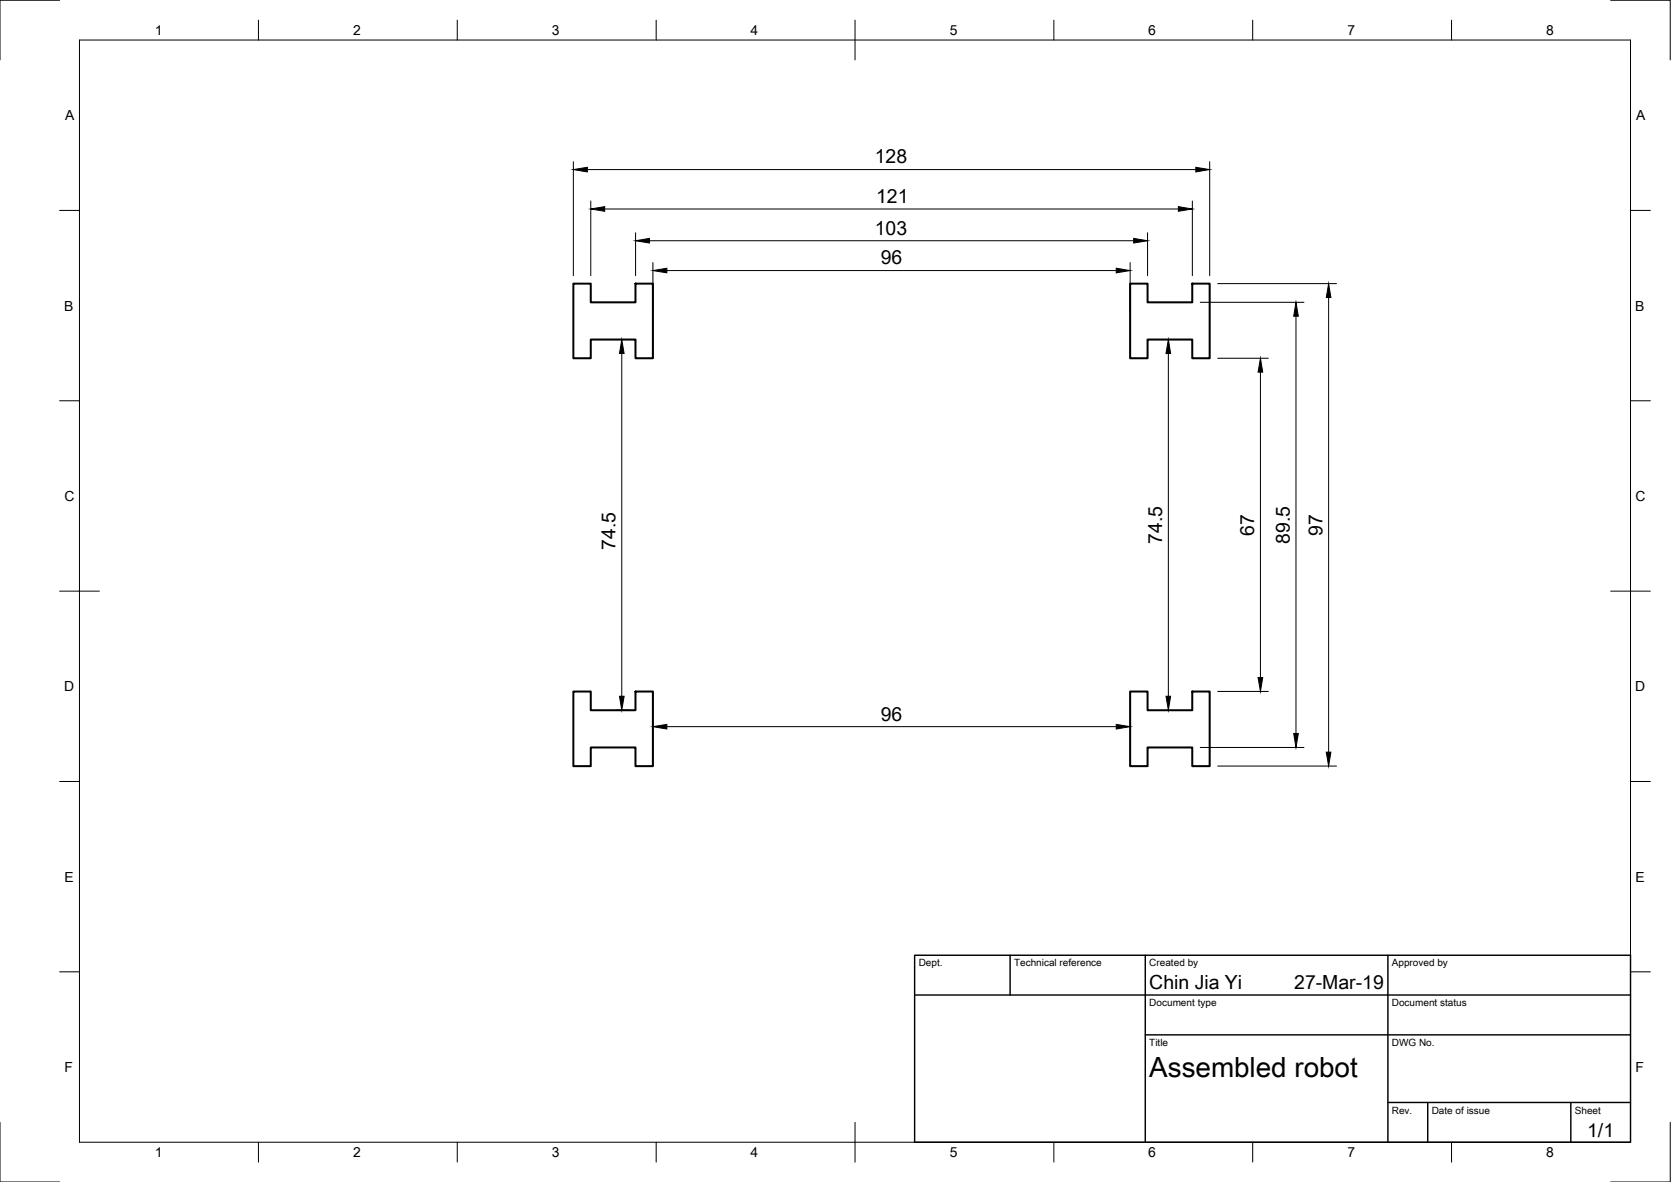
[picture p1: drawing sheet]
<svg xmlns="http://www.w3.org/2000/svg" width="420mm" height="297mm" viewBox="0 0 420 297" stroke-linecap="round" stroke-linejoin="round" font-family="sans-serif">
<!-- layer: Visible -->
<path d="M144.2 71.3h4.3v4.7h11.3v-4.7h4.4v18.7h-4.4v-4.7h-11.3v4.7h-4.3zM284.2 71.3h4.3v4.7h11.3v-4.7h4.4v18.7h-4.4v-4.7h-11.3v4.7h-4.3zM144.2 173.8h4.3v4.7h11.3v-4.7h4.4v18.7h-4.4v-4.7h-11.3v4.7h-4.3zM284.2 173.8h4.3v4.7h11.3v-4.7h4.4v18.7h-4.4v-4.7h-11.3v4.7h-4.3z" fill="none" stroke="#000" stroke-width=".51"/>
<!-- layer: Border -->
<g fill="none" stroke="#000" stroke-width=".25">
<path d="M15 .1h-15v15M20 10.1h390v276.9h-390zM65 5.1v5M115 5.1v5M165 5.1v5M215 5.1v10M265 5.1v5M315 5.1v5M365 5.1v5M405 .1h15v15M15 52.9h5M410 52.9h5"/>
<path d="M15 100.7h5M410 100.7h5M15 148.6h10M405 148.6h10M15 196.4h5M410 196.4h5M15 244.2h5M410 244.2h5M0 282.1v14.9h15M65 287v5M115 287v5M165 287v5"/>
<path d="M215 282.1v9.9M265 287v5M315 287v5M365 287v5M420 282.1v14.9h-15"/>
</g>
<!-- layer: TitleBlock -->
<path d="M230 240.1h180v46.9h-180zM230 250h180M254 240.1v9.9M288 240.1v46.9M349 240.1v46.9M288 260.1h122M349 277.1h61M359 277.1v9.9M395 277.1v9.9" fill="none" stroke="#000" stroke-width=".36"/>
<!-- layer: Dimensions -->
<g fill="none" stroke="#000" stroke-width=".25">
<path d="M144.2 40.6v28.7M147.7 42.6h153M148.5 50.5v18.8M152 52.5h144.3M159.8 58.5v10.8M288.5 58.5v10.8M299.8 50.5v18.8M304.2 40.6v28.7M163.3 60.5h121.8M164.2 66v12M167.7 68h113M284.2 66v12"/>
<path d="M301.8 76h26.1M306.2 71.3h29.9M325.9 79.5v104.8M334.1 74.8v114.2M154.7 85.3h3.6M156.3 88.8v86.2M293.8 88.8v86.2M306.2 90h12.7M316.9 93.5v76.8M154.7 178.5h3.6M306.2 173.8h12.7M167.7 182.6h113"/>
<path d="M301.8 187.8h26.1M306.2 192.5h29.9"/>
</g>
<g fill="#000" stroke="#000" stroke-width=".25">
<path d="M144.2 42.6l3.5-.6v1.2zM148.5 52.5l3.5-.6v1.2zM159.8 60.5l3.5-.6v1.2zM285.1 59.9l3.4 .6-3.4 .6zM296.3 51.9l3.5 .6-3.5 .6zM300.7 42l3.5 .6-3.5 .6zM164.2 68l3.5-.6v1.2zM280.7 67.4l3.5 .6-3.5 .6zM325.9 76l.6 3.5h-1.2zM334.1 71.3l.5 3.5h-1.1zM156.3 85.3l.6 3.5h-1.1zM293.8 85.3l.5 3.5h-1.1z"/>
<path d="M316.9 90l.6 3.5h-1.2zM155.8 175h1.1l-.6 3.5zM293.2 175h1.1l-.5 3.5zM316.3 170.3h1.2l-.6 3.5zM164.2 182.6l3.5-.6v1.2zM280.7 182l3.5 .6-3.5 .6zM325.3 184.3h1.2l-.6 3.5zM333.5 189h1.1l-.5 3.5z"/>
</g>
<text font-size="7" x="289" y="270.6">Assembled robot</text>
<g font-size="4.9">
<text x="219.9" y="41">128</text>
<text x="220.3" y="51">121</text>
<text x="219.9" y="58.9">103</text>
<text x="221.5" y="66.4">96</text>
<text x="292.2" y="136.7" transform="rotate(-90 292.2 136.7)">74.5</text>
<text x="315.4" y="134.6" transform="rotate(-90 315.4 134.6)">67</text>
<text x="324.3" y="136.7" transform="rotate(-90 324.3 136.7)">89.5</text>
<text x="332.5" y="134.6" transform="rotate(-90 332.5 134.6)">97</text>
<text x="154.8" y="138.1" transform="rotate(-90 154.8 138.1)">74.5</text>
<text x="221.5" y="181.1">96</text>
<text x="289" y="248.5">Chin Jia Yi</text>
<text x="325.4" y="248.5">27-Mar-19</text>
<text x="399.1" y="285.7">1/1</text>
</g>
<g font-size="3.5">
<text x="39" y="8.8">1</text>
<text x="88.8" y="8.8">2</text>
<text x="138.8" y="8.8">3</text>
<text x="188.7" y="8.8">4</text>
<text x="238.8" y="8.8">5</text>
<text x="288.7" y="8.8">6</text>
<text x="338.8" y="8.8">7</text>
<text x="388.8" y="8.8">8</text>
<text x="16.4" y="30.2">A</text>
<text x="411.4" y="30.2">A</text>
<text x="16.2" y="78">B</text>
<text x="411.2" y="78">B</text>
<text x="16.2" y="125.9">C</text>
<text x="411.2" y="125.9">C</text>
<text x="16.2" y="173.7">D</text>
<text x="411.2" y="173.7">D</text>
<text x="16.2" y="221.6">E</text>
<text x="411.2" y="221.6">E</text>
<text x="16.2" y="269.4">F</text>
<text x="411.2" y="269.4">F</text>
<text x="39" y="290.8">1</text>
<text x="88.8" y="290.8">2</text>
<text x="138.8" y="290.8">3</text>
<text x="188.7" y="290.8">4</text>
<text x="238.8" y="290.8">5</text>
<text x="288.7" y="290.8">6</text>
<text x="338.8" y="290.8">7</text>
<text x="388.8" y="290.8">8</text>
</g>
<g font-size="2.5">
<text x="231" y="242.9">Dept.</text>
<text x="255" y="242.9">Technical reference</text>
<text x="289" y="242.9">Created by</text>
<text x="350" y="242.9">Approved by</text>
<text x="289" y="252.8">Document type</text>
<text x="350" y="252.8">Document status</text>
<text x="289" y="262.9">Title</text>
<text x="350" y="262.9">DWG No.</text>
<text x="350" y="279.9">Rev.</text>
<text x="360" y="279.9">Date of issue</text>
<text x="396" y="279.9">Sheet</text>
</g>
</svg>
